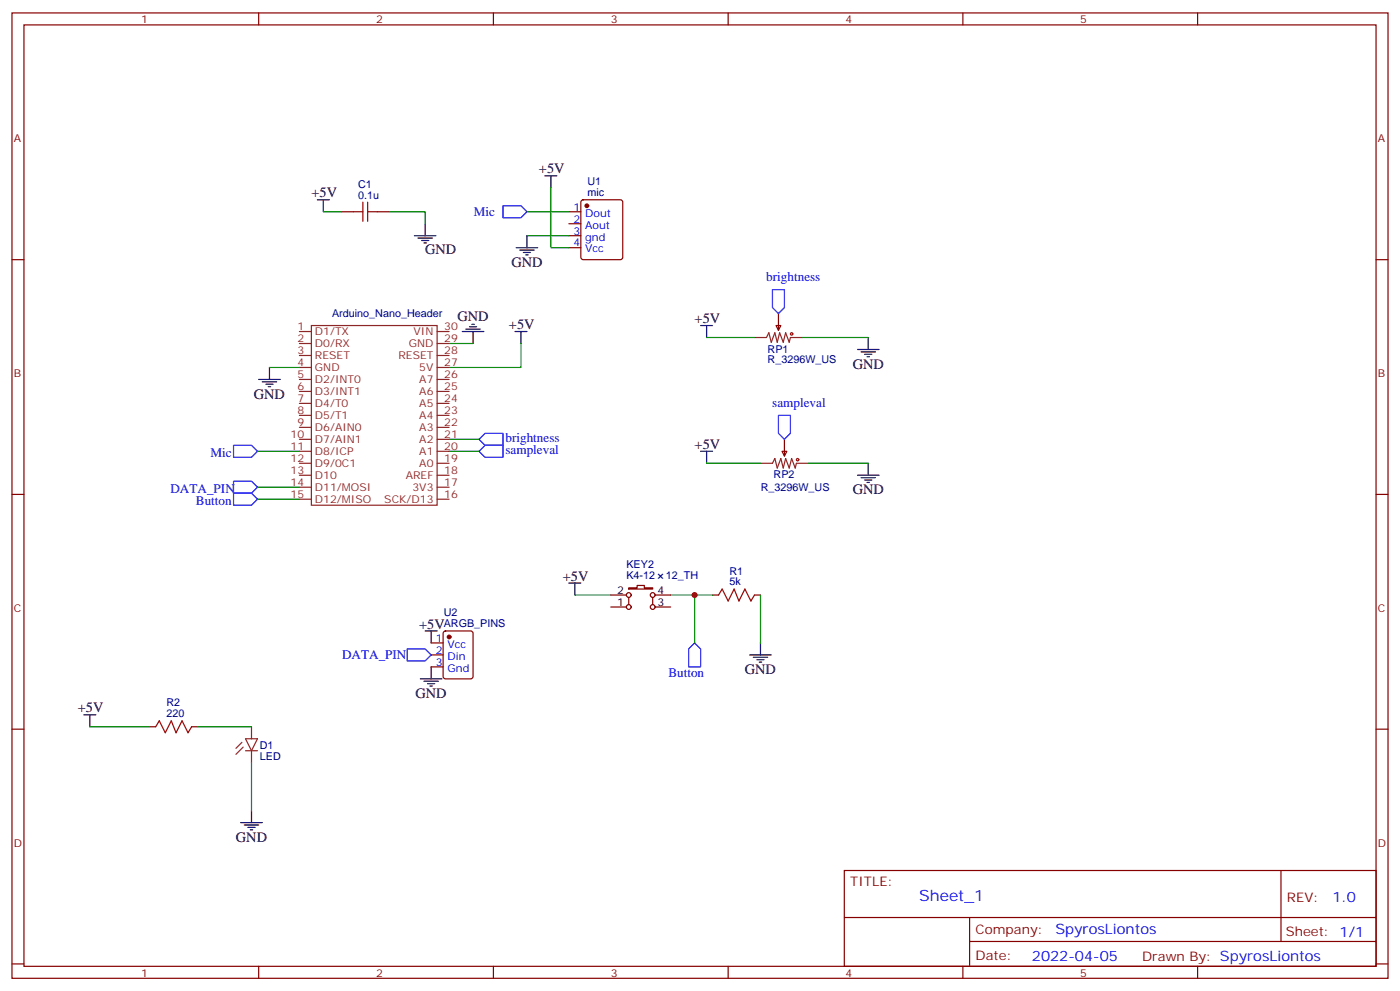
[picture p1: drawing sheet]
<svg xmlns="http://www.w3.org/2000/svg" width="412mm" height="292mm" viewBox="0 0 412 292" stroke-linecap="round" stroke-linejoin="round" font-family="sans-serif">
<g fill="none" stroke="#870000" stroke-width=".35">
<path d="M3.5 3.8h405.4v284.3h-405.4zM7.1 7.3h398.2v277.3h-398.2zM76.2 3.8v3.5M145.3 3.8v3.5M214.5 3.8v3.5M283.6 3.8v3.5M352.8 3.8v3.5M171.3 59l.5-.2h10.9l.5 .2 .2 .5v16.3l-.2 .5-.5 .2h-10.9l-.5-.3-.2-.4v-16.3zM3.5 76.5h3.6M100.5 62.4h3.6M111.1 62.4h3.6M167.6 62.4h3.5"/>
<path d="M167.6 65.9h3.5M167.6 69.4h3.5M167.6 73h3.5M405.3 76.5h3.6M228.6 95.9h1.4l-.7 1.4zM229.3 92.4v4.9M230.4 132.9h1.4l-.7 1.4zM231.1 129.4v4.9M3.5 145.6h3.6M405.3 145.6h3.6M179.9 175.3h4.6M179.9 178.8h4.6"/>
<path d="M185.2 173.1h2.5v-.7h2.1v.7h2.5v.4h-7.1zM185.2 176v2.1M192.3 176v2.1M193 175.3h4.6M193 178.8h4.6M209.9 175.3h1.8M222.2 175.3h1.8M127 189.4h3.5M127 192.9h3.5M127 196.4h3.5M130.8 186l.4-.2h7.4l.7 .5v12.9l-.4 .7-7.7 .1-.6-.5-.1-13zM3.5 214.8h3.6"/>
<path d="M44.1 214.1h1.8M56.4 214.1h1.8M405.3 214.8h3.6M248.7 256.4h156.6v28.2h-156.6zM377.3 256.4v20.9M248.7 270.2h156.5M285.6 277.3h119.6M285.6 270.2v14.2M3.5 283.9h3.6M76.2 284.6v3.5M145.3 284.6v3.5M214.5 284.6v3.5"/>
<path d="M283.6 284.6v3.5M352.8 284.6v3.5M405.3 283.9h3.6"/>
<circle cx="185.2" cy="175.3" r=".71"/>
<circle cx="185.2" cy="178.8" r=".71"/>
<circle cx="192.3" cy="178.8" r=".71"/>
<circle cx="192.3" cy="175.3" r=".71"/>
</g>
<g fill="none" stroke="#8c2424" stroke-width=".35">
<path d="M88.2 97.6h3.5M91.7 95.9h37.1v52.9h-37.1zM128.8 97.6h3.5M222.2 99.4h3.6l.7-1.4 .7 2.8 1-2.8 .8 2.8 .7-2.8 1 2.8 .7-2.8 1.1 2.8 .3-1.4h3.6M88.2 101.2h3.5M88.2 104.7h3.5M88.2 108.2h3.5M88.2 111.8h3.5M88.2 115.3h3.5M88.2 118.8h3.5M128.8 101.2h3.5M128.8 104.7h3.5"/>
<path d="M128.8 108.2h3.5M128.8 111.8h3.5M128.8 115.3h3.5M128.8 118.8h3.5M88.2 122.3h3.5M88.2 125.9h3.5M88.2 129.4h3.5M88.2 132.9h3.5M88.2 136.5h3.5M88.2 140h3.5M128.8 122.3h3.5M128.8 125.9h3.5"/>
<path d="M128.8 129.4h3.5M128.8 132.9h3.5M128.8 136.5h3.5M128.8 140h3.5M224 136.5h3.5l.7-1.5 .8 2.9 1-2.9 .7 2.9 .7-2.9 1.1 2.9 .7-2.9 1 2.9 .4-1.4h3.5M88.2 143.5h3.5M88.2 147h3.5M128.8 143.5h3.5M128.8 147h3.5M71.3 218.7l-1.8 1.7M72.3 217.6h3.5l-1.7 3.5zM74.1 214.1v3.5"/>
<path d="M71.6 220.1l-2.1 2.1M72.3 221.1h3.5M74.1 221.1v3.5"/>
</g>
<g fill="none" stroke="#a10000" stroke-width=".35">
<path d="M106.9 59.5v5.7M108.3 59.5v5.7M104.1 62.4h2.8M108.3 62.4h2.8M211.7 175.3l1-1.8 1.8 3.5 1.8-3.5 1.4 3.5 1.7-3.5 1.8 3.5 1-1.7M45.9 214.1l1-1.8 1.8 3.5 1.7-3.5 1.5 3.5 1.7-3.5 1.8 3.5 1-1.7"/>
<circle cx="233.2" cy="98.4" r=".35"/>
<circle cx="235" cy="135.4" r=".35"/>
</g>
<g fill="none" stroke="#000" stroke-width=".35">
<path d="M93.5 58.8h3.5M95.2 58.8v3.6M160.5 51.8h3.5M162.3 51.8v3.5M122.1 69.4h6.3M123.1 70.1h4.3M124.2 70.8h2.1M124.9 71.5h.7M125.2 65.9v3.5M152 73h6.4M153.1 73.7h4.2M154.2 74.4h2.1"/>
<path d="M154.9 75.1h.7M155.2 69.4v3.6M136.2 97.6h6.3M137.2 96.9h4.3M138.3 96.2h2.1M139 95.5h.7M139.3 97.6v3.6M151.7 97.6h3.5M153.5 97.6v3.6M206.4 95.9h3.5M208.1 95.9v3.5M255.8 99.4v3.5"/>
<path d="M76.2 111.8h6.3M77.3 112.5h4.2M78.3 113.2h2.1M79 113.9h.7M79.4 108.2v3.6M252.6 102.9h6.3M253.6 103.6h4.3M254.7 104.4h2.1M255.4 105.1h.7M206.4 132.9h3.5M208.1 132.9v3.6M252.6 140h6.3"/>
<path d="M255.8 136.5v3.5M253.6 140.7h4.3M254.7 141.4h2.1M255.4 142.1h.7M167.6 171.7h3.5M169.3 171.7v3.6M123.8 200h6.4M125.2 185.8h3.6M127 185.8v3.6M127 196.4v3.6M220.8 192.9h6.4M221.9 193.6h4.2"/>
<path d="M223 194.3h2.1M223.7 195h.7M224 189.4v3.5M24.7 210.5h3.5M26.5 210.5v3.6M124.9 200.7h4.2M125.9 201.4h2.2M126.6 202.1h.8M74.1 238.8v3.5M70.9 242.3h6.4M72 243h4.2M73 243.7h2.1"/>
<path d="M73.7 244.4h.7"/>
</g>
<path d="M148.2 60.6h5.3l1.7 1.8-1.7 1.7h-5.3zM227.5 85.3h3.6v5.3l-1.8 1.8-1.8-1.8zM68.8 131.2h5.3l1.7 1.7-1.7 1.8h-5.3zM141.1 132.9l1.8-1.7h5.3v3.5h-5.3zM141.1 129.4l1.8-1.8h5.3v3.6h-5.3zM229.3 122.3h3.5v5.3l-1.7 1.8-1.8-1.8zM68.8 141.7h5.3l1.7 1.8-1.7 1.8h-5.3zM68.8 145.3h5.3l1.7 1.7-1.7 1.8h-5.3zM119.9 191.1h5.3l1.8 1.8-1.8 1.8h-5.3zM204.6 189.4l1.8 1.7v5.3h-3.6v-5.3z" fill="none" stroke="#00f" stroke-width=".35"/>
<g fill="none" stroke="#008700" stroke-width=".35">
<path d="M162.3 55.3v17.7h5.3M95.2 62.4h5.3M114.7 62.4h10.5v3.5M155.2 62.4h12.4M155.2 69.4h12.4M208.1 99.4h14.1M236.4 99.4h19.4M79.4 108.2h8.8M132.3 101.2h7M153.5 101.2v7h-21.2M75.8 132.9h12.4M132.3 132.9h8.8"/>
<path d="M132.3 129.4h8.8M208.1 136.5h15.9M238.1 136.5h17.7M75.8 143.5h12.4M75.8 147h12.4M169.3 175.3h10.6M197.6 175.3h12.3M204.6 175.3v14.1M224 175.3v14.1M26.5 214.1h17.6M58.2 214.1h15.9M74.1 224.6v14.2"/>
</g>
<g fill="#870000" stroke="#870000" stroke-width=".35">
<circle cx="172.9" cy="60.6" r=".53"/>
<circle cx="132.3" cy="187.6" r=".53"/>
</g>
<circle cx="204.6" cy="175.3" r=".88" fill="#c00"/>
<text font-size="4.6" fill="#00f" x="270.8" y="265.4">Sheet_1</text>
<g font-size="4.2">
<text x="158.7" y="51.1">+5V</text>
<text x="91.7" y="58.1">+5V</text>
<text x="125.2" y="74.7">GND</text>
<text x="150.6" y="78.6">GND</text>
<text x="134.8" y="94.4">GND</text>
<text x="204.6" y="95.2">+5V</text>
<text x="149.9" y="96.9">+5V</text>
<text x="251.2" y="108.6">GND</text>
<text x="74.8" y="117.4">GND</text>
<text x="204.6" y="132.2">+5V</text>
<text x="251.2" y="145.6">GND</text>
<text x="165.8" y="171">+5V</text>
<text x="123.5" y="185.1">+5V</text>
<text x="219.4" y="198.5">GND</text>
<text x="22.9" y="209.8">+5V</text>
<text x="122.4" y="205.6">GND</text>
<text x="69.5" y="247.9">GND</text>
</g>
<g font-size="4.2" fill="#00f">
<text x="392.5" y="265.7">1.0</text>
<text x="310.9" y="275.2">SpyrosLiontos</text>
<text x="304" y="283">2022-04-05</text>
</g>
<g font-size="3.9" fill="#00f">
<text x="139.6" y="63.6">Mic</text>
<text x="225.7" y="82.8">brightness</text>
<text x="227.5" y="119.9">sampleval</text>
<text x="148.9" y="130.2">brightness</text>
<text x="62" y="134.7">Mic</text>
<text x="148.9" y="133.7">sampleval</text>
<text x="50.2" y="145.3">DATA_PIN</text>
<text x="57.7" y="148.8">Button</text>
<text x="100.8" y="194.2">DATA_PIN</text>
<text x="196.9" y="199.4">Button</text>
</g>
<g font-size="3.9" fill="#800">
<text x="250.5" y="261">TITLE:</text>
<text x="379.1" y="265.7">REV:</text>
<text x="287.4" y="275.2">Company:</text>
<text x="378.7" y="275.8">Sheet: 1/1</text>
<text x="287.4" y="282.9">Date:</text>
<text x="336.4" y="282.9">Drawn By: SpyrosLiontos</text>
</g>
<g font-size="3.2" fill="#800">
<text x="41.6" y="6.8">1</text>
<text x="110.8" y="6.8">2</text>
<text x="179.9" y="6.8">3</text>
<text x="249.1" y="6.8">4</text>
<text x="318.2" y="6.8">5</text>
<text x="4.1" y="41.9">A</text>
<text x="405.9" y="41.9">A</text>
<text x="4.1" y="111.1">B</text>
<text x="405.9" y="111.1">B</text>
<text x="4.1" y="180.2">C</text>
<text x="405.9" y="180.2">C</text>
<text x="4.1" y="249.3">D</text>
<text x="405.9" y="249.3">D</text>
<text x="41.6" y="287.6">1</text>
<text x="110.8" y="287.6">2</text>
<text x="179.9" y="287.6">3</text>
<text x="249.1" y="287.6">4</text>
<text x="318.2" y="287.6">5</text>
</g>
<g font-size="3.2" fill="#000080">
<text x="105.5" y="58.5">0.1u</text>
<text x="105.5" y="55.3">C1</text>
<text x="173" y="57.7">mic</text>
<text x="173.1" y="54.5">U1</text>
<text x="97.8" y="93.4">Arduino_Nano_Header</text>
<text x="226.1" y="103.8">RP1</text>
<text x="226.1" y="107.1">R_3296W_US</text>
<text x="227.9" y="140.9">RP2</text>
<text x="224.1" y="144.7">R_3296W_US</text>
<text x="184.5" y="167.3">KEY2</text>
<text x="184.5" y="170.5">K4-12</text>
<text x="196.2" y="170.5">12_TH</text>
<text x="214.9" y="172.4">5k</text>
<text x="214.9" y="169.2">R1</text>
<text x="130.7" y="184.7">ARGB_PINS</text>
<text x="130.7" y="181.5">U2</text>
<text x="49.1" y="208">R2</text>
<text x="49" y="211.2">220</text>
<text x="76.6" y="220.5">D1</text>
<text x="76.6" y="223.7">LED</text>
</g>
<g font-size="3.2" fill="#00f">
<text x="168.9" y="62">1</text>
<text x="168.9" y="65.5">2</text>
<text x="172.4" y="63.8">Dout</text>
<text x="168.9" y="69.1">3</text>
<text x="172.4" y="67.3">Aout</text>
<text x="172.4" y="70.8">gnd</text>
<text x="168.9" y="72.6">4</text>
<text x="172.4" y="74.4">Vcc</text>
<text x="128.3" y="189">1</text>
<text x="131.8" y="190.8">Vcc</text>
<text x="128.3" y="192.5">2</text>
<text x="128.3" y="196.1">3</text>
<text x="131.8" y="194.3">Din</text>
<text x="131.8" y="197.8">Gnd</text>
</g>
<g font-size="3.2" fill="#8d2323">
<text x="87.6" y="97.3">1</text>
<text x="87.6" y="100.8">2</text>
<text x="92.8" y="98.7">D1/TX</text>
<text x="121.8" y="98.7">VIN</text>
<text x="130.9" y="97.3">30</text>
<text x="130.9" y="100.8">29</text>
<text x="87.6" y="104.4">3</text>
<text x="87.6" y="107.9">4</text>
<text x="92.8" y="102.2">D0/RX</text>
<text x="92.8" y="105.8">RESET</text>
<text x="117.4" y="105.8">RESET</text>
<text x="120.4" y="102.2">GND</text>
<text x="130.9" y="107.9">27</text>
<text x="130.9" y="104.4">28</text>
<text x="87.6" y="111.4">5</text>
<text x="92.8" y="109.3">GND</text>
<text x="92.8" y="112.8">D2/INT0</text>
<text x="123.5" y="112.8">A7</text>
<text x="123.5" y="109.3">5V</text>
<text x="130.9" y="111.4">26</text>
<text x="87.6" y="114.9">6</text>
<text x="87.6" y="118.5">7</text>
<text x="92.8" y="116.3">D3/INT1</text>
<text x="92.8" y="119.9">D4/T0</text>
<text x="123.5" y="119.9">A5</text>
<text x="123.5" y="116.3">A6</text>
<text x="130.9" y="118.5">24</text>
<text x="130.9" y="114.9">25</text>
<text x="87.6" y="122">8</text>
<text x="87.6" y="125.5">9</text>
<text x="92.8" y="123.4">D5/T1</text>
<text x="123.5" y="123.4">A4</text>
<text x="130.9" y="125.5">22</text>
<text x="130.9" y="122">23</text>
<text x="85.6" y="129">10</text>
<text x="92.8" y="126.9">D6/AIN0</text>
<text x="92.8" y="130.5">D7/AIN1</text>
<text x="123.5" y="130.5">A2</text>
<text x="123.5" y="126.9">A3</text>
<text x="130.9" y="129">21</text>
<text x="85.6" y="132.6">11</text>
<text x="85.6" y="136.1">12</text>
<text x="92.8" y="134">D8/ICP</text>
<text x="92.8" y="137.5">D9/0C1</text>
<text x="123.5" y="134">A1</text>
<text x="123.5" y="137.5">A0</text>
<text x="130.9" y="132.6">20</text>
<text x="130.9" y="136.1">19</text>
<text x="85.6" y="139.6">13</text>
<text x="85.6" y="143.2">14</text>
<text x="92.8" y="141">D10</text>
<text x="119.5" y="141">AREF</text>
<text x="130.9" y="143.2">17</text>
<text x="130.9" y="139.6">18</text>
<text x="85.6" y="146.7">15</text>
<text x="92.8" y="144.6">D11/MOSI</text>
<text x="92.8" y="148.1">D12/MISO</text>
<text x="113.2" y="148.1">SCK/D13</text>
<text x="121.5" y="144.6">3V3</text>
<text x="130.9" y="146.7">16</text>
</g>
<g font-size="3.2">
<text x="181.8" y="178.4">1</text>
<text x="181.8" y="174.9">2</text>
<text x="193.7" y="178.4">3</text>
<text x="193.7" y="174.9">4</text>
</g>
</svg>
